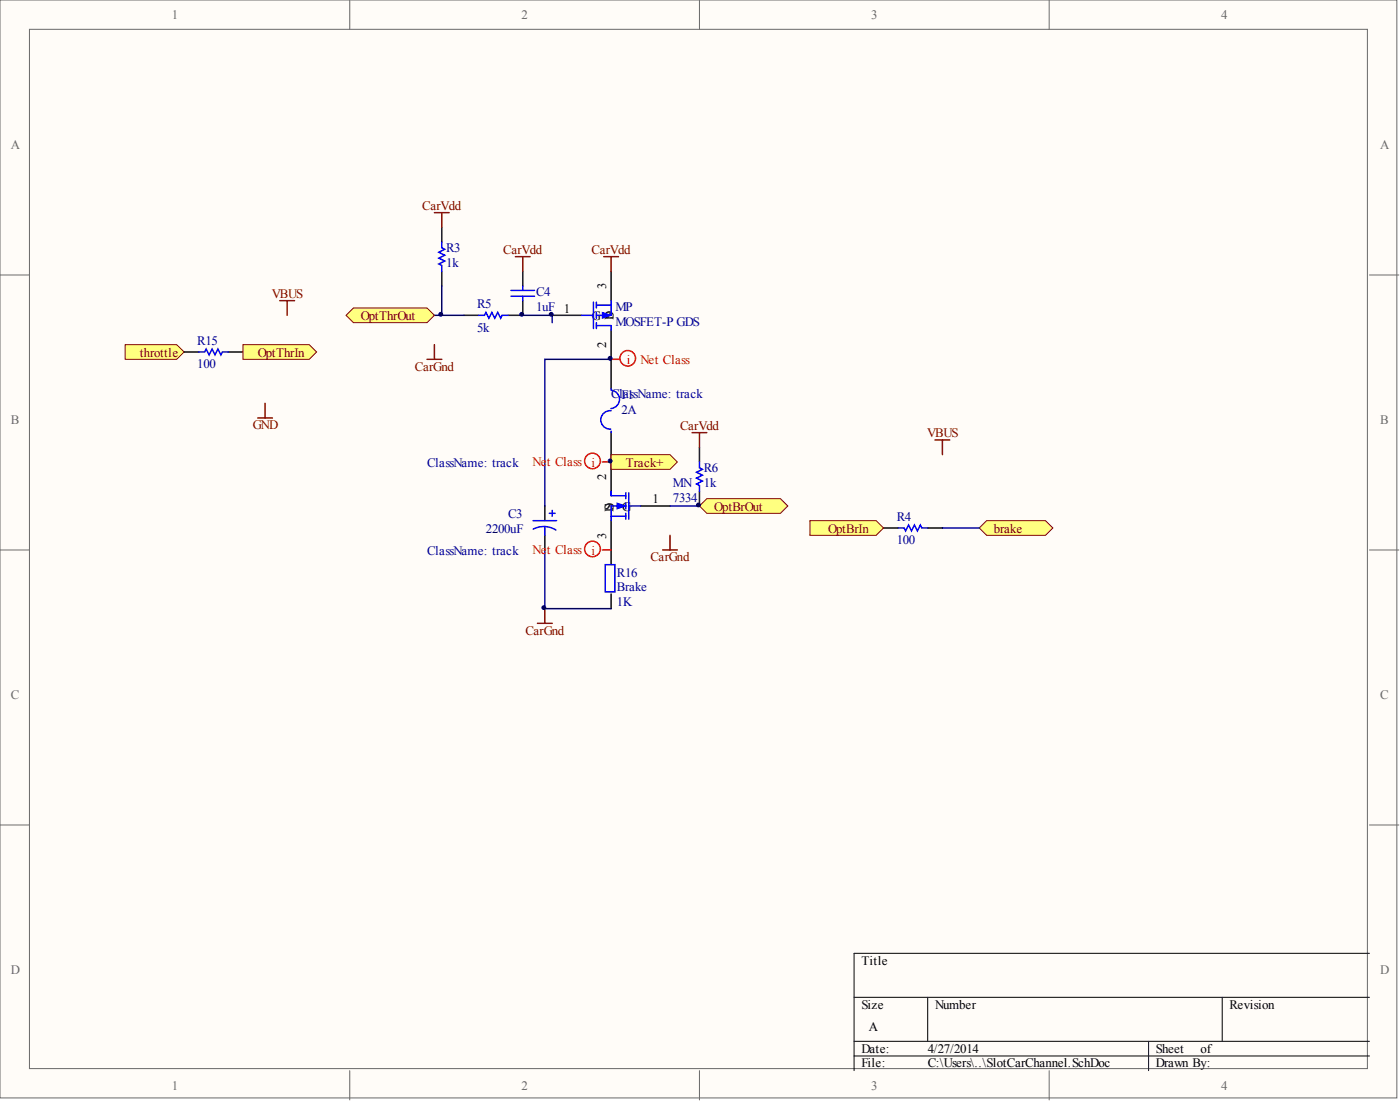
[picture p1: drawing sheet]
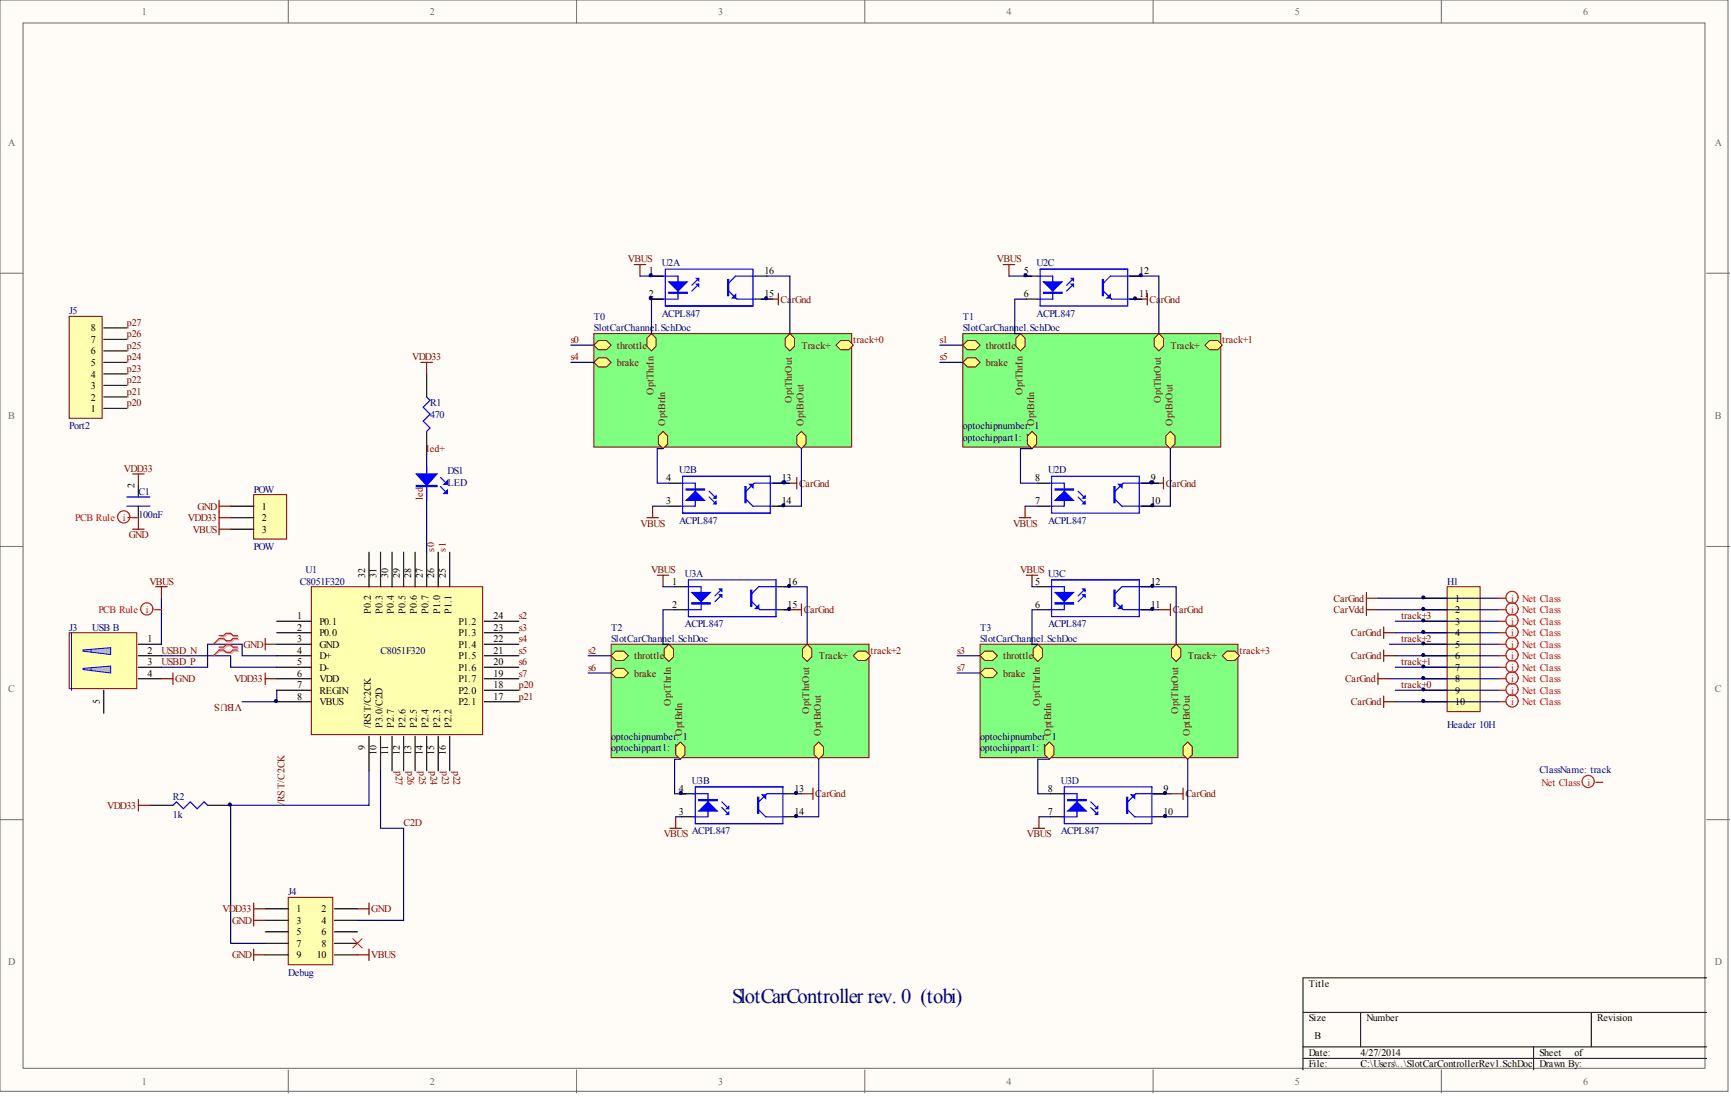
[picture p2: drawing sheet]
# Altium project SlotCarController.PrjPcb
2 sheets, 56 parts. Net scope: hierarchical (ports join the sheet entries above them; power ports are global).
Board file: SlotCarControllerRev1.PcbDoc
Sheets:
  SlotCarControllerRev1.SchDoc
    T0 = SlotCarChannel.SchDoc
    T2 = SlotCarChannel.SchDoc
    T1 = SlotCarChannel.SchDoc
    T3 = SlotCarChannel.SchDoc

## Sheet SlotCarControllerRev1.SchDoc
size B; Author: T Delbruck; CompanyName: INI; DrawnBy: T Delbruck; Engineer: T Delbruck; Organization: INI; Address1: tobi@ini.phys.ethz.ch

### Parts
C1  100nF  [CC1608-0603]
DS1  LED  [0805LED]
H1  Header 10H  [SL508/10/90]
J3  USB B  [usb]
J4  Debug  [HDR2X5]
J5  Port2  [HDR1X8]
POW  POW  [HDR1X3]
R1  470  [CR1608-0603]
R2  1k  [CR1608-0603]
U1  C8051F320  [TQFP32]
U2  ACPL847  [DIP16]  (parts A,B,C,D of 4)
U3  ACPL847  [DIP16]  (parts A,B,C,D of 4)

### Sub-sheets
T0 = SlotCarChannel.SchDoc: throttle, brake, Track+, OptThrIn, OptThrOut, OptBrIn, OptBrOut
T1 = SlotCarChannel.SchDoc: throttle, brake, Track+, OptThrIn, OptThrOut, OptBrIn, OptBrOut  | optochipnumber: 1; optochippart1: 1
T2 = SlotCarChannel.SchDoc: throttle, brake, Track+, OptThrIn, OptThrOut, OptBrIn, OptBrOut  | optochipnumber: 1; optochippart1: 1
T3 = SlotCarChannel.SchDoc: throttle, brake, Track+, OptThrIn, OptThrOut, OptBrIn, OptBrOut  | optochipnumber: 1; optochippart1: 1

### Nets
CarGnd: H1.1 H1.4 H1.6 H1.8 H1.10 U2.9 U2.11 U2.13 U2.15 U3.9 U3.11 U3.13 U3.15
CarVdd: H1.2
GND: C1.1 J3.4 J4.2 J4.3 J4.9 POW.1 U1.3(GND)
VBUS: J3.1 J4.10 POW.3 U1.7(REGIN) U1.8(VBUS) U2.1(A) U2.3 U2.5 U2.7 U3.1(A) U3.3 U3.5 U3.7
VDD33: C1.2 J4.1 POW.2 R1.1 R2.1 U1.6(VDD)
/RST/C2CK: J4.7 R2.2 U1.9(/RST/C2CK)
C2D: J4.4 U1.10(P3.0/C2D)
led+: DS1.+ R1.2
led-: DS1.- U1.27(P0.7)
p20: J5.1 U1.18(P2.0)
p21: J5.2 U1.17(P2.1)
p22: J5.3 U1.16(P2.2)
p23: J5.4 U1.15(P2.3)
p24: J5.5 U1.14(P2.4)
p25: J5.6 U1.13(P2.5)
p26: J5.7 U1.12(P2.6)
p27: J5.8 U1.11(P2.7)
s0: U1.26(P1.0) ; sheet T0/throttle
s1: U1.25(P1.1) ; sheet T1/throttle
s2: U1.24(P1.2) ; sheet T2/throttle
s3: U1.23(P1.3) ; sheet T3/throttle
s4: U1.22(P1.4) ; sheet T0/brake
s5: U1.21(P1.5) ; sheet T1/brake
s6: U1.20(P1.6) ; sheet T2/brake
s7: U1.19(P1.7) ; sheet T3/brake
track+0: H1.9 ; sheet T0/Track+
track+1: H1.7 ; sheet T1/Track+
track+2: H1.5 ; sheet T2/Track+
track+3: H1.3 ; sheet T3/Track+
USBD_N: J3.2 U1.5(D-)
USBD_P: J3.3 U1.4(D+)
NetMN_T0_1: U2.14 ; sheet T0/OptBrOut
NetMN_T1_1: U2.10 ; sheet T1/OptBrOut
NetMN_T2_1: U3.14 ; sheet T2/OptBrOut
NetMN_T3_1: U3.10 ; sheet T3/OptBrOut
NetR3_T0_2: U2.16 ; sheet T0/OptThrOut
NetR3_T1_2: U2.12 ; sheet T1/OptThrOut
NetR3_T2_2: U3.16 ; sheet T2/OptThrOut
NetR3_T3_2: U3.12 ; sheet T3/OptThrOut
NetR4_T0_2: U2.4 ; sheet T0/OptBrIn
NetR4_T1_2: U2.8 ; sheet T1/OptBrIn
NetR4_T2_2: U3.4 ; sheet T2/OptBrIn
NetR4_T3_2: U3.8 ; sheet T3/OptBrIn
NetR15_T0_2: U2.2(K) ; sheet T0/OptThrIn
NetR15_T1_2: U2.6 ; sheet T1/OptThrIn
NetR15_T2_2: U3.2(K) ; sheet T2/OptThrIn
NetR15_T3_2: U3.6 ; sheet T3/OptThrIn

Not connected (* = marked no-connect by the designer): J3 5; J4 5 6 8*; U1 1(P0.1) 2(P0.0) 28(P0.6) 29(P0.5) 30(P0.4) 31(P0.3) 32(P0.2)

### Layout directives
rule Width Constraint [Pref Width = 20mil    Min Width = 10mil    Max Width = 60mil]: GND, VBUS
net class track; rule Undefined: (no net found under the mark), CarGnd, CarVdd, track+0, track+1, track+2, track+3
net class track: CarGnd
differential pair; rule Differential Pairs Routing [Pref Gap = 10mil    Min Gap  = 10mil    Max Gap  = 10mil]: USBD_P
differential pair; rule Undefined: USBD_N

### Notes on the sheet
- SlotCarController rev. 0  (tobi)

## Sheet SlotCarChannel.SchDoc
size A
Used 4 times, as channels T0, T2, T1, T3. Parts and nets are listed once, with the designators drawn on the sheet.

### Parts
C3  2200uF  [CAPPR5-12.5x35]
C4  1uF  [CC1608-0603]
F1  2A  [2920Littelfuse]
MN  7334  [TO220_HEATSINK]
MP  MOSFET-P GDS  [TO220_HEATSINK]
R3  1k  [CR1608-0603]
R4  100  [CR1608-0603]
R5  5k  [CR1608-0603]
R6  1k  [CR1608-0603]
R15  100  [CR1608-0603]
R16  Brake  value 1K  [Axial 0.4]

### Ports
brake, OptBrIn, OptBrOut, OptThrIn, OptThrOut, throttle, Track+

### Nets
CarGnd: C3.2 R16.1
CarVdd: C4.2 MP.3(S) R3.1 R6.1
brake: R4.1 ; port brake
OptBrIn: R4.2 ; port OptBrIn
OptBrOut: MN.1(G) R6.2 ; port OptBrOut
OptThrIn: R15.2 ; port OptThrIn
OptThrOut: R3.2 R5.2 ; port OptThrOut
throttle: R15.1 ; port throttle
Track+: F1.1 MN.2(D) ; port Track+
NetC3_1: C3.1 F1.2 MP.2(D)
NetC4_1: C4.1 MP.1(G) R5.1
NetMN_3: MN.3(S) R16.2

### Channels
T0: designators end in _T0; ports brake=s4 OptBrIn=NetR4_T0_2 OptBrOut=NetMN_T0_1 OptThrIn=NetR15_T0_2 OptThrOut=NetR3_T0_2 throttle=s0 Track+=track+0
T2: designators end in _T2; ports brake=s6 OptBrIn=NetR4_T2_2 OptBrOut=NetMN_T2_1 OptThrIn=NetR15_T2_2 OptThrOut=NetR3_T2_2 throttle=s2 Track+=track+2
T1: designators end in _T1; ports brake=s5 OptBrIn=NetR4_T1_2 OptBrOut=NetMN_T1_1 OptThrIn=NetR15_T1_2 OptThrOut=NetR3_T1_2 throttle=s1 Track+=track+1
T3: designators end in _T3; ports brake=s7 OptBrIn=NetR4_T3_2 OptBrOut=NetMN_T3_1 OptThrIn=NetR15_T3_2 OptThrOut=NetR3_T3_2 throttle=s3 Track+=track+3

### Layout directives
net class track; rule Undefined: NetC3_T0_1, NetMN_T0_3, track+0

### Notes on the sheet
- Labels drawn without touching a wire or pin: CarGnd, GND, VBUS

## Nets that join several sheets
CarGnd: SlotCarControllerRev1 (13 pins), T0 (C3_T0.2 R16_T0.1), T2 (C3_T2.2 R16_T2.1), T1 (C3_T1.2 R16_T1.1), T3 (C3_T3.2 R16_T3.1)
CarVdd: SlotCarControllerRev1 (H1.2), T0 (C4_T0.2 MP_T0.3 R3_T0.1 R6_T0.1), T2 (C4_T2.2 MP_T2.3 R3_T2.1 R6_T2.1), T1 (C4_T1.2 MP_T1.3 R3_T1.1 R6_T1.1), T3 (C4_T3.2 MP_T3.3 R3_T3.1 R6_T3.1)
NetMN_T0_1: SlotCarControllerRev1 (U2.14), T0 (MN_T0.1 R6_T0.2)
NetMN_T1_1: SlotCarControllerRev1 (U2.10), T1 (MN_T1.1 R6_T1.2)
NetMN_T2_1: SlotCarControllerRev1 (U3.14), T2 (MN_T2.1 R6_T2.2)
NetMN_T3_1: SlotCarControllerRev1 (U3.10), T3 (MN_T3.1 R6_T3.2)
NetR3_T0_2: SlotCarControllerRev1 (U2.16), T0 (R3_T0.2 R5_T0.2)
NetR3_T1_2: SlotCarControllerRev1 (U2.12), T1 (R3_T1.2 R5_T1.2)
NetR3_T2_2: SlotCarControllerRev1 (U3.16), T2 (R3_T2.2 R5_T2.2)
NetR3_T3_2: SlotCarControllerRev1 (U3.12), T3 (R3_T3.2 R5_T3.2)
NetR4_T0_2: SlotCarControllerRev1 (U2.4), T0 (R4_T0.2)
NetR4_T1_2: SlotCarControllerRev1 (U2.8), T1 (R4_T1.2)
NetR4_T2_2: SlotCarControllerRev1 (U3.4), T2 (R4_T2.2)
NetR4_T3_2: SlotCarControllerRev1 (U3.8), T3 (R4_T3.2)
NetR15_T0_2: SlotCarControllerRev1 (U2.2), T0 (R15_T0.2)
NetR15_T1_2: SlotCarControllerRev1 (U2.6), T1 (R15_T1.2)
NetR15_T2_2: SlotCarControllerRev1 (U3.2), T2 (R15_T2.2)
NetR15_T3_2: SlotCarControllerRev1 (U3.6), T3 (R15_T3.2)
s0: SlotCarControllerRev1 (U1.26), T0 (R15_T0.1)
s1: SlotCarControllerRev1 (U1.25), T1 (R15_T1.1)
s2: SlotCarControllerRev1 (U1.24), T2 (R15_T2.1)
s3: SlotCarControllerRev1 (U1.23), T3 (R15_T3.1)
s4: SlotCarControllerRev1 (U1.22), T0 (R4_T0.1)
s5: SlotCarControllerRev1 (U1.21), T1 (R4_T1.1)
s6: SlotCarControllerRev1 (U1.20), T2 (R4_T2.1)
s7: SlotCarControllerRev1 (U1.19), T3 (R4_T3.1)
track+0: SlotCarControllerRev1 (H1.9), T0 (F1_T0.1 MN_T0.2)
track+1: SlotCarControllerRev1 (H1.7), T1 (F1_T1.1 MN_T1.2)
track+2: SlotCarControllerRev1 (H1.5), T2 (F1_T2.1 MN_T2.2)
track+3: SlotCarControllerRev1 (H1.3), T3 (F1_T3.1 MN_T3.2)
